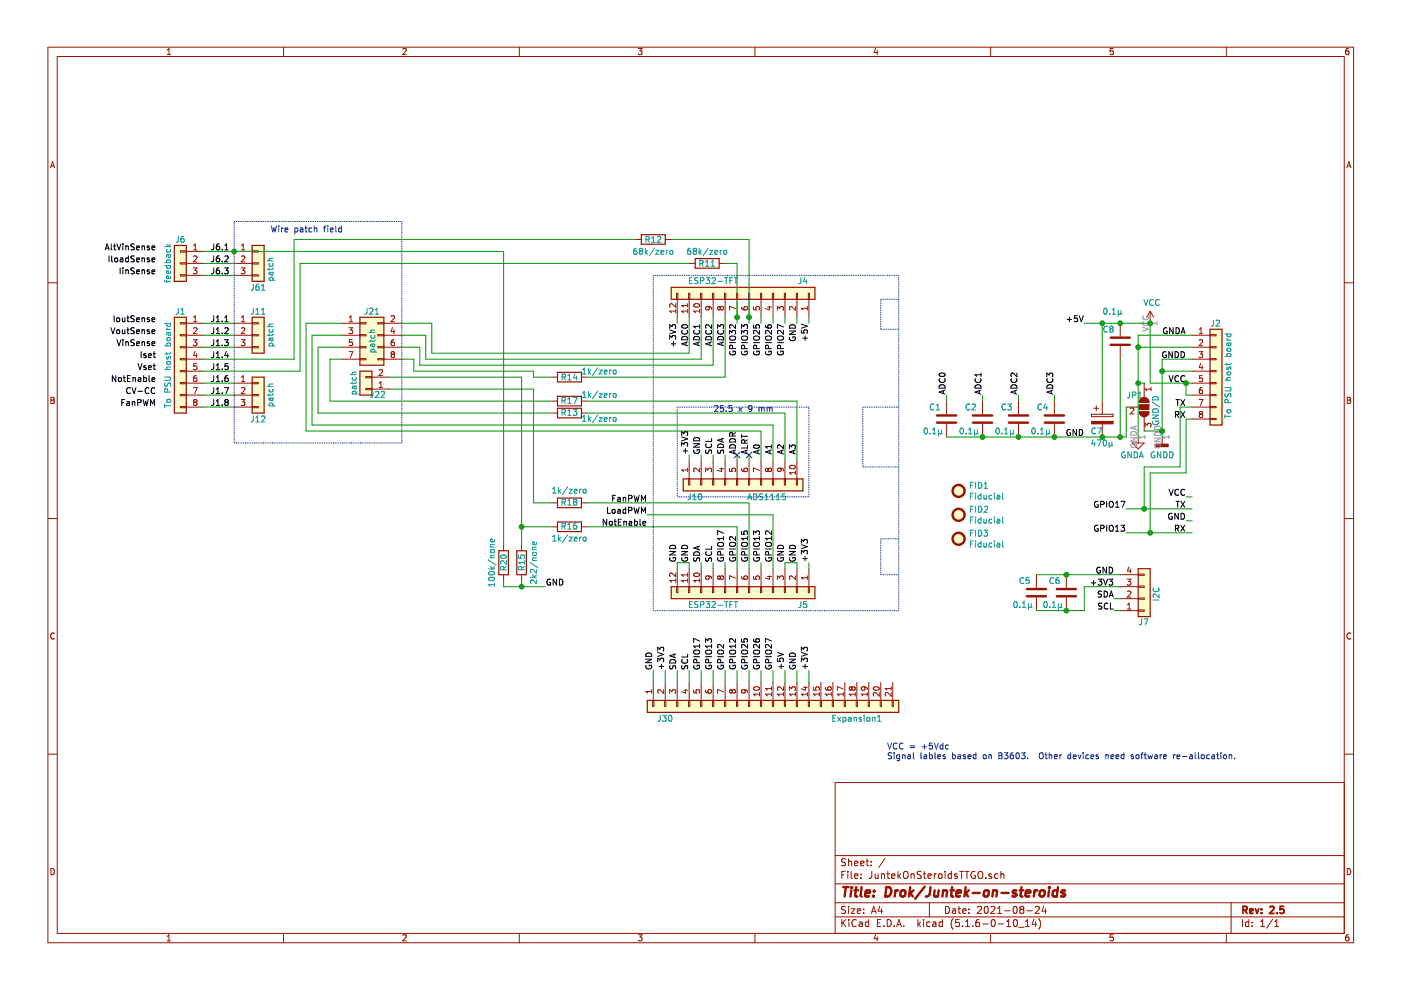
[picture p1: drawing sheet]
EESchema Schematic File Version 4
EELAYER 30 0
EELAYER END
$Descr A4 11693 8268
encoding utf-8
Sheet 1 1
Title "Drok/Juntek-on-steroids"
Date "2021-08-24"
Rev "2.5"
Comp ""
Comment1 ""
Comment2 ""
Comment3 ""
Comment4 ""
$EndDescr
$Comp
L Connector_Generic:Conn_01x08 J1
U 1 1
P 1500 3000
F 0 "J1" H 1500 3400 50  0000 C CNN
F 1 "To PSU host board" V 1600 2950 50  0000 C CNN
F 2 "Connector_PinHeader_2.54mm:PinHeader_1x08_P2.54mm_Vertical" H 1500 3000 50  0001 C CNN
F 3 "~" H 1500 3000 50  0001 C CNN
	1    1500 3000
	-1   0    0    -1  
$EndComp
$Comp
L Connector_Generic:Conn_01x08 J2
U 1 1
P 10150 3100
F 0 "J2" H 10100 3500 50  0000 L CNN
F 1 "To PSU host board" V 10250 2700 50  0000 L CNN
F 2 "Connector_PinHeader_2.54mm:PinHeader_1x08_P2.54mm_Vertical" H 10150 3100 50  0001 C CNN
F 3 "~" H 10150 3100 50  0001 C CNN
	1    10150 3100
	1    0    0    -1  
$EndComp
$Comp
L Connector_Generic:Conn_01x12 J4
U 1 1
P 6250 2450
F 0 "J4" V 6350 2900 50  0000 C CNN
F 1 "ESP32-TFT" V 6350 2150 50  0000 C CNN
F 2 "Connector_PinSocket_2.54mm:PinSocket_1x12_P2.54mm_Vertical" H 6250 2450 50  0001 C CNN
F 3 "~" H 6250 2450 50  0001 C CNN
	1    6250 2450
	0    1    -1   0   
$EndComp
Text Label 9900 4150 2    50   ~ 0
VCC
Text Label 9900 4250 2    50   ~ 0
TX
Text Label 9900 4350 2    50   ~ 0
GND
Text Label 9900 4450 2    50   ~ 0
RX
$Comp
L power:VCC #PWR0102
U 1 1
P 9600 2700
F 0 "#PWR0102" H 9600 2550 50  0001 C CNN
F 1 "VCC" H 9615 2873 50  0000 C CNN
F 2 "" H 9600 2700 50  0001 C CNN
F 3 "" H 9600 2700 50  0001 C CNN
	1    9600 2700
	1    0    0    -1  
$EndComp
Text Notes 7400 6350 0    50   ~ 0
VCC = +5Vdc\nSignal lables based on B3603.  Other devices need software re-allocation.
Text Label 9900 3200 2    50   ~ 0
VCC
Text Label 9900 2800 2    50   ~ 0
GNDA
Text Label 9900 3500 2    50   ~ 0
RX
Text Label 9900 3400 2    50   ~ 0
TX
Text Label 6750 2700 3    50   ~ 0
+5V
Text Label 6650 2700 3    50   ~ 0
GND
Text Label 6250 2700 3    50   ~ 0
GPIO33
Text Label 6150 4700 1    50   ~ 0
GPIO2
Text Label 6150 2700 3    50   ~ 0
GPIO32
Text Label 6350 4700 1    50   ~ 0
GPIO13
Text Label 6250 4700 1    50   ~ 0
GPIO15
Text Label 6550 4700 1    50   ~ 0
GND
Text Label 6650 4700 1    50   ~ 0
GND
Text Label 6750 4700 1    50   ~ 0
+3V3
Text Label 5650 2700 3    50   ~ 0
+3V3
Text Label 5650 4700 1    50   ~ 0
GND
Text Label 5750 4700 1    50   ~ 0
GND
Wire Wire Line
	9900 4150 9950 4150
Wire Wire Line
	5650 4750 5650 4700
Wire Wire Line
	5750 4700 5750 4750
Wire Wire Line
	6550 4750 6550 4700
Wire Wire Line
	6650 4750 6650 4700
Wire Wire Line
	6750 4750 6750 4700
Wire Wire Line
	5650 2650 5650 2700
Wire Wire Line
	6650 2650 6650 2700
Wire Wire Line
	6750 2650 6750 2700
Wire Wire Line
	9500 2800 9950 2800
Wire Wire Line
	9600 3200 9600 2700
Wire Wire Line
	9600 3200 9900 3200
$Comp
L Device:CP C7
U 1 1
P 9200 3500
F 0 "C7" H 9100 3400 50  0000 L CNN
F 1 "470µ" H 9100 3300 50  0000 L CNN
F 2 "Capacitor_THT:CP_Radial_D8.0mm_P3.50mm" H 9238 3350 50  0001 C CNN
F 3 "~" H 9200 3500 50  0001 C CNN
	1    9200 3500
	1    0    0    -1  
$EndComp
Connection ~ 9600 2700
Wire Wire Line
	9350 3000 9350 3650
Wire Wire Line
	9200 2700 9200 3350
Wire Wire Line
	9200 3650 9350 3650
Text Label 9050 3650 2    50   ~ 0
GND
Text Label 9900 3000 2    50   ~ 0
GNDD
$Comp
L power:GNDD #PWR0104
U 1 1
P 9700 3650
F 0 "#PWR0104" H 9700 3400 50  0001 C CNN
F 1 "GNDD" H 9700 3500 50  0000 C CNN
F 2 "" H 9700 3650 50  0001 C CNN
F 3 "" H 9700 3650 50  0001 C CNN
	1    9700 3650
	1    0    0    -1  
$EndComp
Wire Wire Line
	9700 3650 9700 3600
Wire Wire Line
	9700 3000 9950 3000
Wire Wire Line
	9950 3100 9700 3100
Connection ~ 9700 3100
Wire Wire Line
	9700 3100 9700 3000
$Comp
L Jumper:SolderJumper_3_Open JP1
U 1 1
P 9550 3400
F 0 "JP1" V 9450 3250 50  0000 L CNN
F 1 "GND/D" H 9450 3500 50  0000 L CNN
F 2 "Jumper:SolderJumper-3_P1.3mm_Open_RoundedPad1.0x1.5mm" H 9550 3400 50  0001 C CNN
F 3 "~" H 9550 3400 50  0001 C CNN
	1    9550 3400
	0    1    1    0   
$EndComp
Wire Wire Line
	9550 3200 9500 3200
Connection ~ 9500 3200
Wire Wire Line
	9500 3200 9500 3650
Wire Wire Line
	9550 3600 9700 3600
Connection ~ 9700 3600
Wire Wire Line
	9700 3600 9700 3100
Wire Wire Line
	9350 3650 9400 3650
Wire Wire Line
	9400 3650 9400 3400
Connection ~ 9350 3650
$Comp
L Mechanical:Fiducial FID1
U 1 1
P 8000 4100
F 0 "FID1" H 8085 4146 50  0000 L CNN
F 1 "Fiducial" H 8085 4055 50  0000 L CNN
F 2 "Fiducial:Fiducial_0.5mm_Mask1mm" H 8000 4100 50  0001 C CNN
F 3 "~" H 8000 4100 50  0001 C CNN
	1    8000 4100
	1    0    0    -1  
$EndComp
$Comp
L Mechanical:Fiducial FID2
U 1 1
P 8000 4300
F 0 "FID2" H 8085 4346 50  0000 L CNN
F 1 "Fiducial" H 8085 4255 50  0000 L CNN
F 2 "Fiducial:Fiducial_0.5mm_Mask1mm" H 8000 4300 50  0001 C CNN
F 3 "~" H 8000 4300 50  0001 C CNN
	1    8000 4300
	1    0    0    -1  
$EndComp
$Comp
L Mechanical:Fiducial FID3
U 1 1
P 8000 4500
F 0 "FID3" H 8085 4546 50  0000 L CNN
F 1 "Fiducial" H 8085 4455 50  0000 L CNN
F 2 "Fiducial:Fiducial_0.5mm_Mask1mm" H 8000 4500 50  0001 C CNN
F 3 "~" H 8000 4500 50  0001 C CNN
	1    8000 4500
	1    0    0    -1  
$EndComp
Wire Wire Line
	9500 2800 9500 2900
Wire Wire Line
	9950 2900 9500 2900
Connection ~ 9500 2900
Wire Wire Line
	9500 2900 9500 3200
$Comp
L power:GNDA #PWR0101
U 1 1
P 9500 3650
F 0 "#PWR0101" H 9500 3400 50  0001 C CNN
F 1 "GNDA" H 9450 3500 50  0000 C CNN
F 2 "" H 9500 3650 50  0001 C CNN
F 3 "" H 9500 3650 50  0001 C CNN
	1    9500 3650
	1    0    0    -1  
$EndComp
Text Label 6450 4700 1    50   ~ 0
GPIO12
Text Label 6550 2700 3    50   ~ 0
GPIO27
Wire Wire Line
	5750 4700 5650 4700
Wire Wire Line
	6650 4700 6550 4700
Text Label 5850 4700 1    50   ~ 0
SDA
Text Label 5950 4700 1    50   ~ 0
SCL
Wire Wire Line
	9900 4350 9950 4350
Text Label 6050 4700 1    50   ~ 0
GPIO17
Text Label 6450 2700 3    50   ~ 0
GPIO26
Text Label 6350 2700 3    50   ~ 0
GPIO25
Text Label 6050 2700 3    50   ~ 0
ADC3
Wire Wire Line
	6450 2650 6450 2700
Wire Wire Line
	6350 2650 6350 2700
Text Label 5950 2700 3    50   ~ 0
ADC2
Text Label 5850 2700 3    50   ~ 0
ADC1
Text Label 5750 2700 3    50   ~ 0
ADC0
Wire Wire Line
	9200 2700 9350 2700
Wire Wire Line
	9350 2700 9600 2700
Connection ~ 9350 2700
$Comp
L Device:C C8
U 1 1
P 9350 2850
F 0 "C8" H 9200 2950 50  0000 L CNN
F 1 "0.1µ" H 9200 3100 50  0000 L CNN
F 2 "Capacitor_THT:C_Disc_D3.0mm_W1.6mm_P2.50mm" H 9388 2700 50  0001 C CNN
F 3 "~" H 9350 2850 50  0001 C CNN
	1    9350 2850
	1    0    0    -1  
$EndComp
Wire Wire Line
	9950 3300 9900 3300
Wire Wire Line
	9900 3300 9900 3200
Connection ~ 9900 3200
Wire Wire Line
	9900 3200 9950 3200
Text Label 9050 2700 2    50   ~ 0
+5V
Wire Wire Line
	9050 2700 9200 2700
Connection ~ 9200 2700
Connection ~ 9200 3650
$Comp
L Connector_Generic:Conn_01x12 J5
U 1 1
P 6250 4950
F 0 "J5" V 6350 5400 50  0000 C CNN
F 1 "ESP32-TFT" V 6350 4650 50  0000 C CNN
F 2 "Connector_PinSocket_2.54mm:PinSocket_1x12_P2.54mm_Vertical" H 6250 4950 50  0001 C CNN
F 3 "~" H 6250 4950 50  0001 C CNN
	1    6250 4950
	0    1    1    0   
$EndComp
Wire Wire Line
	6550 2650 6550 2700
Wire Wire Line
	5850 4700 5850 4750
Wire Wire Line
	5950 4700 5950 4750
$Comp
L Device:R R17
U 1 1
P 4750 3350
F 0 "R17" V 4750 3350 50  0000 C CNN
F 1 "1k/zero" V 4800 3100 50  0000 C CNN
F 2 "Resistor_THT:R_Axial_DIN0204_L3.6mm_D1.6mm_P7.62mm_Horizontal" V 4680 3350 50  0001 C CNN
F 3 "~" H 4750 3350 50  0001 C CNN
	1    4750 3350
	0    -1   -1   0   
$EndComp
$Comp
L Device:R R20
U 1 1
P 4200 4700
F 0 "R20" V 4200 4700 50  0000 C CNN
F 1 "100k/none" V 4100 4700 50  0000 C CNN
F 2 "Resistor_THT:R_Axial_DIN0204_L3.6mm_D1.6mm_P7.62mm_Horizontal" V 4130 4700 50  0001 C CNN
F 3 "~" H 4200 4700 50  0001 C CNN
	1    4200 4700
	1    0    0    -1  
$EndComp
$Comp
L Device:R R16
U 1 1
P 4750 4400
F 0 "R16" V 4750 4400 50  0000 C CNN
F 1 "1k/zero" V 4650 4400 50  0000 C CNN
F 2 "Resistor_THT:R_Axial_DIN0204_L3.6mm_D1.6mm_P7.62mm_Horizontal" V 4680 4400 50  0001 C CNN
F 3 "~" H 4750 4400 50  0001 C CNN
	1    4750 4400
	0    -1   -1   0   
$EndComp
$Comp
L Device:C C1
U 1 1
P 7900 3500
F 0 "C1" H 7750 3600 50  0000 L CNN
F 1 "0.1µ" H 7700 3400 50  0000 L CNN
F 2 "Capacitor_THT:C_Disc_D3.0mm_W1.6mm_P2.50mm" H 7938 3350 50  0001 C CNN
F 3 "~" H 7900 3500 50  0001 C CNN
	1    7900 3500
	1    0    0    -1  
$EndComp
$Comp
L Device:C C2
U 1 1
P 8200 3500
F 0 "C2" H 8050 3600 50  0000 L CNN
F 1 "0.1µ" H 8000 3400 50  0000 L CNN
F 2 "Capacitor_THT:C_Disc_D3.0mm_W1.6mm_P2.50mm" H 8238 3350 50  0001 C CNN
F 3 "~" H 8200 3500 50  0001 C CNN
	1    8200 3500
	1    0    0    -1  
$EndComp
$Comp
L Device:C C3
U 1 1
P 8500 3500
F 0 "C3" H 8350 3600 50  0000 L CNN
F 1 "0.1µ" H 8300 3400 50  0000 L CNN
F 2 "Capacitor_THT:C_Disc_D3.0mm_W1.6mm_P2.50mm" H 8538 3350 50  0001 C CNN
F 3 "~" H 8500 3500 50  0001 C CNN
	1    8500 3500
	1    0    0    -1  
$EndComp
$Comp
L Device:C C4
U 1 1
P 8800 3500
F 0 "C4" H 8650 3600 50  0000 L CNN
F 1 "0.1µ" H 8600 3400 50  0000 L CNN
F 2 "Capacitor_THT:C_Disc_D3.0mm_W1.6mm_P2.50mm" H 8838 3350 50  0001 C CNN
F 3 "~" H 8800 3500 50  0001 C CNN
	1    8800 3500
	1    0    0    -1  
$EndComp
Wire Wire Line
	7900 3300 7900 3350
Wire Wire Line
	8200 3300 8200 3350
Wire Wire Line
	8500 3300 8500 3350
Wire Wire Line
	8800 3300 8800 3350
Wire Wire Line
	7900 3650 8200 3650
Wire Wire Line
	8500 3650 8800 3650
Wire Wire Line
	8200 3650 8500 3650
Connection ~ 8200 3650
Connection ~ 8500 3650
Wire Wire Line
	8800 3650 9200 3650
Connection ~ 8800 3650
Text Label 5650 5600 1    50   ~ 0
SDA
Text Label 5750 5600 1    50   ~ 0
SCL
Text Label 5950 5600 1    50   ~ 0
GPIO13
Text Label 5850 5600 1    50   ~ 0
GPIO17
Text Label 5450 5600 1    50   ~ 0
GND
Text Label 1750 2700 0    50   ~ 0
J1.1
Text Label 1750 2800 0    50   ~ 0
J1.2
Text Label 1750 2900 0    50   ~ 0
J1.3
Text Label 1300 3000 2    50   ~ 0
Iset
Text Label 1750 3100 0    50   ~ 0
J1.5
Text Label 1750 3200 0    50   ~ 0
J1.6
Text Label 1750 3300 0    50   ~ 0
J1.7
Text Label 1750 3400 0    50   ~ 0
J1.8
Text Label 1300 3400 2    50   ~ 0
FanPWM
Text Label 1300 3200 2    50   ~ 0
NotEnable
Text Label 1300 2800 2    50   ~ 0
VoutSense
Text Label 1300 2700 2    50   ~ 0
IoutSense
Text Label 1300 3300 2    50   ~ 0
CV-CC
Text Label 9300 5000 2    50   ~ 0
SDA
Text Label 9300 4800 2    50   ~ 0
GND
Text Label 9300 5100 2    50   ~ 0
SCL
Text Label 9300 4900 2    50   ~ 0
+3V3
Wire Wire Line
	9300 5000 9350 5000
Wire Wire Line
	9300 5100 9350 5100
Text Label 9400 4250 2    50   ~ 0
GPIO17
Wire Wire Line
	6050 4700 6050 4750
Wire Wire Line
	9550 3900 9850 3900
Wire Wire Line
	9850 3900 9850 3400
Wire Wire Line
	9850 3400 9950 3400
Wire Wire Line
	9950 3500 9900 3500
Wire Wire Line
	9900 3500 9900 3950
Wire Wire Line
	9900 3950 9600 3950
Wire Wire Line
	9550 3900 9550 4250
Connection ~ 9550 4250
Wire Wire Line
	9550 4250 9950 4250
Wire Wire Line
	9600 3950 9600 4450
Connection ~ 9600 4450
Wire Wire Line
	9600 4450 9950 4450
Wire Notes Line
	5450 5100 7500 5100
Wire Notes Line
	7500 2300 5450 2300
Wire Notes Line
	7500 3400 7200 3400
Wire Notes Line
	7200 3400 7200 3900
Wire Notes Line
	7200 3900 7500 3900
Wire Notes Line
	7500 4800 7350 4800
Wire Notes Line
	7350 4800 7350 4500
Wire Notes Line
	7350 4500 7500 4500
Text Label 1300 2900 2    50   ~ 0
VinSense
Text Label 1750 2200 0    50   ~ 0
J6.2
Text Label 1750 2100 0    50   ~ 0
J6.1
Wire Wire Line
	6350 3600 6350 3850
Wire Wire Line
	5850 3850 5850 3800
Text Notes 5950 3450 0    50   ~ 0
25.5 x 9 mm
Wire Notes Line
	5650 3400 5650 4150
Wire Notes Line
	6750 3400 5650 3400
Wire Notes Line
	6750 4150 6750 3400
Wire Notes Line
	5650 4150 6750 4150
NoConn ~ 6250 3800
NoConn ~ 6150 3800
Wire Wire Line
	6250 3800 6250 3850
Wire Wire Line
	6150 3850 6150 3800
Wire Wire Line
	6050 3800 6050 3850
Wire Wire Line
	5950 3850 5950 3800
Wire Wire Line
	5750 3800 5750 3850
Text Label 6650 3800 1    50   ~ 0
A3
Text Label 6550 3800 1    50   ~ 0
A2
Text Label 6450 3800 1    50   ~ 0
A1
Text Label 6350 3800 1    50   ~ 0
A0
Text Label 6250 3800 1    50   ~ 0
ALRT
Text Label 6150 3800 1    50   ~ 0
ADDR
Text Label 5950 3800 1    50   ~ 0
SCL
Text Label 6050 3800 1    50   ~ 0
SDA
Text Label 5850 3800 1    50   ~ 0
GND
$Comp
L Connector_Generic:Conn_01x10 J10
U 1 1
P 6150 4050
F 0 "J10" V 6250 4400 50  0000 C CNN
F 1 "ADS1115" V 6250 3800 50  0000 C CNN
F 2 "Connector_PinSocket_2.54mm:PinSocket_1x10_P2.54mm_Vertical" H 6150 4050 50  0001 C CNN
F 3 "~" H 6150 4050 50  0001 C CNN
	1    6150 4050
	0    -1   1    0   
$EndComp
Text Label 9400 4450 2    50   ~ 0
GPIO13
Text Label 1750 2300 0    50   ~ 0
J6.3
Wire Notes Line
	7500 5100 7500 2300
Wire Notes Line
	7350 2750 7500 2750
Wire Notes Line
	7350 2500 7350 2750
Wire Notes Line
	7500 2500 7350 2500
Wire Notes Line
	5450 5100 5450 2300
Text Label 4550 4900 0    50   ~ 0
GND
Wire Wire Line
	6150 4400 6150 4750
$Comp
L Device:R R15
U 1 1
P 4350 4700
F 0 "R15" V 4350 4700 50  0000 C CNN
F 1 "2k2/none" V 4450 4700 50  0000 C CNN
F 2 "Resistor_THT:R_Axial_DIN0204_L3.6mm_D1.6mm_P7.62mm_Horizontal" V 4280 4700 50  0001 C CNN
F 3 "~" H 4350 4700 50  0001 C CNN
	1    4350 4700
	1    0    0    -1  
$EndComp
Wire Wire Line
	4350 4900 4350 4850
Wire Wire Line
	6450 3550 6450 3850
Wire Wire Line
	6250 2000 6250 2650
Wire Wire Line
	6150 2700 6150 2650
Connection ~ 6150 2650
Wire Wire Line
	6250 2700 6250 2650
Connection ~ 6250 2650
Wire Wire Line
	4900 4400 6150 4400
Wire Wire Line
	4600 4400 4350 4400
Connection ~ 4350 4400
Wire Wire Line
	4350 4400 4350 4550
$Comp
L Device:R R18
U 1 1
P 4750 4200
F 0 "R18" V 4750 4200 50  0000 C CNN
F 1 "1k/zero" V 4850 4200 50  0000 C CNN
F 2 "Resistor_THT:R_Axial_DIN0204_L3.6mm_D1.6mm_P7.62mm_Horizontal" V 4680 4200 50  0001 C CNN
F 3 "~" H 4750 4200 50  0001 C CNN
	1    4750 4200
	0    -1   -1   0   
$EndComp
Wire Wire Line
	4600 4200 4450 4200
Wire Wire Line
	4900 4200 6250 4200
Wire Wire Line
	6250 4200 6250 4750
$Comp
L Connector_Generic:Conn_01x03 J6
U 1 1
P 1500 2200
F 0 "J6" H 1500 2400 50  0000 C CNN
F 1 "feedback" V 1600 2200 50  0000 C CNN
F 2 "Connector_PinHeader_2.54mm:PinHeader_1x03_P2.54mm_Horizontal" H 1500 2200 50  0001 C CNN
F 3 "~" H 1500 2200 50  0001 C CNN
	1    1500 2200
	-1   0    0    -1  
$EndComp
$Comp
L Connector_Generic:Conn_01x21 J30
U 1 1
P 6450 5900
F 0 "J30" V 6550 6800 50  0000 C CNN
F 1 "Expansion1" V 6550 5200 50  0000 C CNN
F 2 "Connector_PinHeader_2.54mm:PinHeader_1x21_P2.54mm_Horizontal" H 6450 5900 50  0001 C CNN
F 3 "~" H 6450 5900 50  0001 C CNN
	1    6450 5900
	0    -1   1    0   
$EndComp
$Comp
L Connector_Generic:Conn_01x04 J7
U 1 1
P 9550 5000
F 0 "J7" H 9500 5200 50  0000 L CNN
F 1 "I2C" V 9650 4900 50  0000 L CNN
F 2 "Connector_JST:JST_PH_B4B-PH-K_1x04_P2.00mm_Vertical" H 9550 5000 50  0001 C CNN
F 3 "~" H 9550 5000 50  0001 C CNN
	1    9550 5000
	1    0    0    1   
$EndComp
Text Label 1750 3000 0    50   ~ 0
J1.4
Text Label 1300 3100 2    50   ~ 0
Vset
Text Label 6150 5600 1    50   ~ 0
GPIO12
Text Label 6250 5600 1    50   ~ 0
GPIO25
Text Label 6350 5600 1    50   ~ 0
GPIO26
Text Label 6450 5600 1    50   ~ 0
GPIO27
Text Label 5550 5600 1    50   ~ 0
+3V3
Text Label 6550 5600 1    50   ~ 0
+5V
Wire Wire Line
	6450 4300 6450 4750
Wire Wire Line
	6350 4700 6350 4750
Text Label 1300 2100 2    50   ~ 0
AltVinSense
Text Label 1300 2200 2    50   ~ 0
IloadSense
$Comp
L Device:R R11
U 1 1
P 5900 2200
F 0 "R11" V 5900 2200 50  0000 C CNN
F 1 "68k/zero" V 5800 2200 50  0000 C CNN
F 2 "Resistor_THT:R_Axial_DIN0204_L3.6mm_D1.6mm_P7.62mm_Horizontal" V 5830 2200 50  0001 C CNN
F 3 "~" H 5900 2200 50  0001 C CNN
	1    5900 2200
	0    1    1    0   
$EndComp
Wire Wire Line
	6050 2200 6150 2200
Wire Wire Line
	6150 2200 6150 2650
Wire Wire Line
	6250 2000 5600 2000
$Comp
L Device:R R12
U 1 1
P 5450 2000
F 0 "R12" V 5450 2000 50  0000 C CNN
F 1 "68k/zero" V 5550 2000 50  0000 C CNN
F 2 "Resistor_THT:R_Axial_DIN0204_L3.6mm_D1.6mm_P7.62mm_Horizontal" V 5380 2000 50  0001 C CNN
F 3 "~" H 5450 2000 50  0001 C CNN
	1    5450 2000
	0    1    1    0   
$EndComp
Wire Wire Line
	2550 2700 2550 3600
Wire Wire Line
	2550 3600 6350 3600
Wire Wire Line
	2600 2800 2600 3550
Wire Wire Line
	2600 3550 6450 3550
Wire Wire Line
	2650 2900 2650 3450
Wire Wire Line
	5950 2650 5950 3050
Wire Wire Line
	5850 2650 5850 3000
Wire Wire Line
	5750 2650 5750 2950
Text Label 1300 2300 2    50   ~ 0
IinSense
Text Label 8800 3300 1    50   ~ 0
ADC3
Text Label 8500 3300 1    50   ~ 0
ADC2
Text Label 8200 3300 1    50   ~ 0
ADC1
Text Label 7900 3300 1    50   ~ 0
ADC0
Wire Wire Line
	2750 3000 2750 3350
Wire Wire Line
	4600 3350 2750 3350
Wire Wire Line
	4900 3350 6650 3350
Wire Wire Line
	6650 3350 6650 3850
Wire Wire Line
	9400 4250 9550 4250
Wire Wire Line
	9400 4450 9600 4450
Wire Wire Line
	3600 2700 3600 2950
Wire Wire Line
	3550 2800 3550 3000
Wire Wire Line
	3550 3000 5850 3000
Wire Wire Line
	3500 2900 3500 3050
Wire Wire Line
	3500 3050 5950 3050
Wire Wire Line
	2750 3000 2850 3000
Wire Wire Line
	2650 2900 2850 2900
Wire Wire Line
	2600 2800 2850 2800
Wire Wire Line
	2550 2700 2850 2700
Wire Wire Line
	3350 3000 3450 3000
Wire Wire Line
	3350 2900 3500 2900
Wire Wire Line
	3350 2800 3550 2800
Wire Wire Line
	3350 2700 3600 2700
Wire Wire Line
	3250 3150 4350 3150
Wire Wire Line
	4350 3150 4350 4400
$Comp
L Connector_Generic:Conn_01x03 J11
U 1 1
P 2150 2800
F 0 "J11" H 2150 3000 50  0000 C CNN
F 1 "patch" V 2250 2800 50  0000 C CNN
F 2 "Connector_PinHeader_2.54mm:PinHeader_1x03_P2.54mm_Horizontal" H 2150 2800 50  0001 C CNN
F 3 "~" H 2150 2800 50  0001 C CNN
	1    2150 2800
	1    0    0    -1  
$EndComp
Wire Wire Line
	2500 3100 2500 2200
Wire Wire Line
	2500 2200 5750 2200
Wire Wire Line
	2450 2000 2450 3000
Wire Wire Line
	2450 2000 5300 2000
Wire Wire Line
	1700 3100 2500 3100
Wire Wire Line
	1700 3000 2450 3000
$Comp
L Connector_Generic:Conn_01x03 J61
U 1 1
P 2150 2200
F 0 "J61" H 2150 2000 50  0000 C CNN
F 1 "patch" V 2250 2150 50  0000 C CNN
F 2 "Connector_PinHeader_2.54mm:PinHeader_1x03_P2.54mm_Horizontal" H 2150 2200 50  0001 C CNN
F 3 "~" H 2150 2200 50  0001 C CNN
	1    2150 2200
	1    0    0    -1  
$EndComp
$Comp
L Connector_Generic:Conn_01x03 J12
U 1 1
P 2150 3300
F 0 "J12" H 2150 3100 50  0000 C CNN
F 1 "patch" V 2250 3300 50  0000 C CNN
F 2 "Connector_PinHeader_2.54mm:PinHeader_1x03_P2.54mm_Horizontal" H 2150 3300 50  0001 C CNN
F 3 "~" H 2150 3300 50  0001 C CNN
	1    2150 3300
	1    0    0    -1  
$EndComp
Wire Wire Line
	1700 2200 1950 2200
Wire Wire Line
	1700 2300 1950 2300
Wire Wire Line
	1700 3400 1950 3400
Wire Wire Line
	1700 3300 1950 3300
Wire Wire Line
	1700 3200 1950 3200
Wire Wire Line
	1700 2900 1950 2900
Wire Wire Line
	1700 2800 1950 2800
Wire Wire Line
	1700 2700 1950 2700
Text Label 5400 4200 2    50   ~ 0
FanPWM
Text Label 5400 4400 2    50   ~ 0
NotEnable
Text Label 5400 4300 2    50   ~ 0
LoadPWM
Wire Notes Line
	3350 3700 3350 1850
Wire Notes Line
	1950 1850 1950 3700
Wire Notes Line
	1950 3700 3350 3700
Wire Notes Line
	1950 1850 3350 1850
Text Notes 2250 1950 0    50   ~ 0
Wire patch field
$Comp
L Device:C C6
U 1 1
P 8900 4950
F 0 "C6" H 8750 5050 50  0000 L CNN
F 1 "0.1µ" H 8700 4850 50  0000 L CNN
F 2 "Capacitor_THT:C_Disc_D3.0mm_W1.6mm_P2.50mm" H 8938 4800 50  0001 C CNN
F 3 "~" H 8900 4950 50  0001 C CNN
	1    8900 4950
	1    0    0    -1  
$EndComp
Wire Wire Line
	9050 4900 9050 5100
Wire Wire Line
	9050 5100 8900 5100
Wire Wire Line
	9050 4900 9350 4900
Wire Wire Line
	8900 4800 9350 4800
$Comp
L Device:C C5
U 1 1
P 8650 4950
F 0 "C5" H 8500 5050 50  0000 L CNN
F 1 "0.1µ" H 8450 4850 50  0000 L CNN
F 2 "Capacitor_THT:C_Disc_D3.0mm_W1.6mm_P2.50mm" H 8688 4800 50  0001 C CNN
F 3 "~" H 8650 4950 50  0001 C CNN
	1    8650 4950
	1    0    0    -1  
$EndComp
Wire Wire Line
	8650 5100 8900 5100
Connection ~ 8900 5100
Wire Wire Line
	8650 4800 8900 4800
Connection ~ 8900 4800
$Comp
L Connector_Generic:Conn_01x02 J22
U 1 1
P 3050 3250
F 0 "J22" H 2950 3300 50  0000 C CNN
F 1 "patch" V 3150 3200 50  0000 C CNN
F 2 "Connector_PinHeader_2.54mm:PinHeader_1x02_P2.54mm_Horizontal" H 3050 3250 50  0001 C CNN
F 3 "~" H 3050 3250 50  0001 C CNN
	1    3050 3250
	-1   0    0    1   
$EndComp
$Comp
L Connector_Generic:Conn_02x04_Odd_Even J21
U 1 1
P 3050 2800
F 0 "J21" H 3100 3000 50  0000 C CNN
F 1 "patch" V 3100 2750 50  0000 C CNN
F 2 "Connector_PinHeader_2.54mm:PinHeader_2x04_P2.54mm_Horizontal" H 3050 2800 50  0001 C CNN
F 3 "~" H 3050 2800 50  0001 C CNN
	1    3050 2800
	1    0    0    -1  
$EndComp
Text Label 6050 5600 1    50   ~ 0
GPIO2
Wire Wire Line
	5450 5600 5450 5700
Wire Wire Line
	5550 5600 5550 5700
Wire Wire Line
	5650 5600 5650 5700
Wire Wire Line
	5750 5600 5750 5700
Wire Wire Line
	5850 5600 5850 5700
Wire Wire Line
	5950 5600 5950 5700
Wire Wire Line
	6050 5600 6050 5700
Wire Wire Line
	6150 5600 6150 5700
Wire Wire Line
	6250 5600 6250 5700
Wire Wire Line
	6350 5600 6350 5700
Wire Wire Line
	6450 5600 6450 5700
Wire Wire Line
	6550 5600 6550 5700
$Comp
L Device:R R13
U 1 1
P 4750 3450
F 0 "R13" V 4750 3450 50  0000 C CNN
F 1 "1k/zero" V 4700 3200 50  0000 C CNN
F 2 "Resistor_THT:R_Axial_DIN0204_L3.6mm_D1.6mm_P7.62mm_Horizontal" V 4680 3450 50  0001 C CNN
F 3 "~" H 4750 3450 50  0001 C CNN
	1    4750 3450
	0    -1   -1   0   
$EndComp
Wire Wire Line
	4900 3450 6550 3450
Wire Wire Line
	4600 3450 2650 3450
Wire Wire Line
	6550 3450 6550 3850
Wire Wire Line
	1700 2100 1950 2100
Connection ~ 1950 2100
Wire Wire Line
	3600 2950 5750 2950
Wire Wire Line
	4200 2100 4200 4550
$Comp
L Device:R R14
U 1 1
P 4750 3150
F 0 "R14" V 4750 3150 50  0000 C CNN
F 1 "1k/zero" V 4700 3400 50  0000 C CNN
F 2 "Resistor_THT:R_Axial_DIN0204_L3.6mm_D1.6mm_P7.62mm_Horizontal" V 4680 3150 50  0001 C CNN
F 3 "~" H 4750 3150 50  0001 C CNN
	1    4750 3150
	0    1    1    0   
$EndComp
Wire Wire Line
	4900 3150 6050 3150
Wire Wire Line
	3450 3000 3450 3100
Wire Wire Line
	6050 2650 6050 3150
Text Label 5750 3800 1    50   ~ 0
+3V3
Wire Wire Line
	5400 4300 6450 4300
Wire Wire Line
	4200 4850 4200 4900
Text Label 6750 5600 1    50   ~ 0
+3V3
Text Label 6650 5600 1    50   ~ 0
GND
Wire Wire Line
	6650 5600 6650 5700
Wire Wire Line
	6750 5700 6750 5600
Wire Wire Line
	4550 4900 4350 4900
Connection ~ 4350 4900
Wire Wire Line
	4200 4900 4350 4900
Wire Wire Line
	1950 2100 4200 2100
Wire Wire Line
	4450 3250 4450 4200
Wire Wire Line
	3250 3250 4450 3250
Wire Wire Line
	4450 3100 4450 3150
Wire Wire Line
	4450 3150 4600 3150
Wire Wire Line
	3450 3100 4450 3100
$EndSCHEMATC
